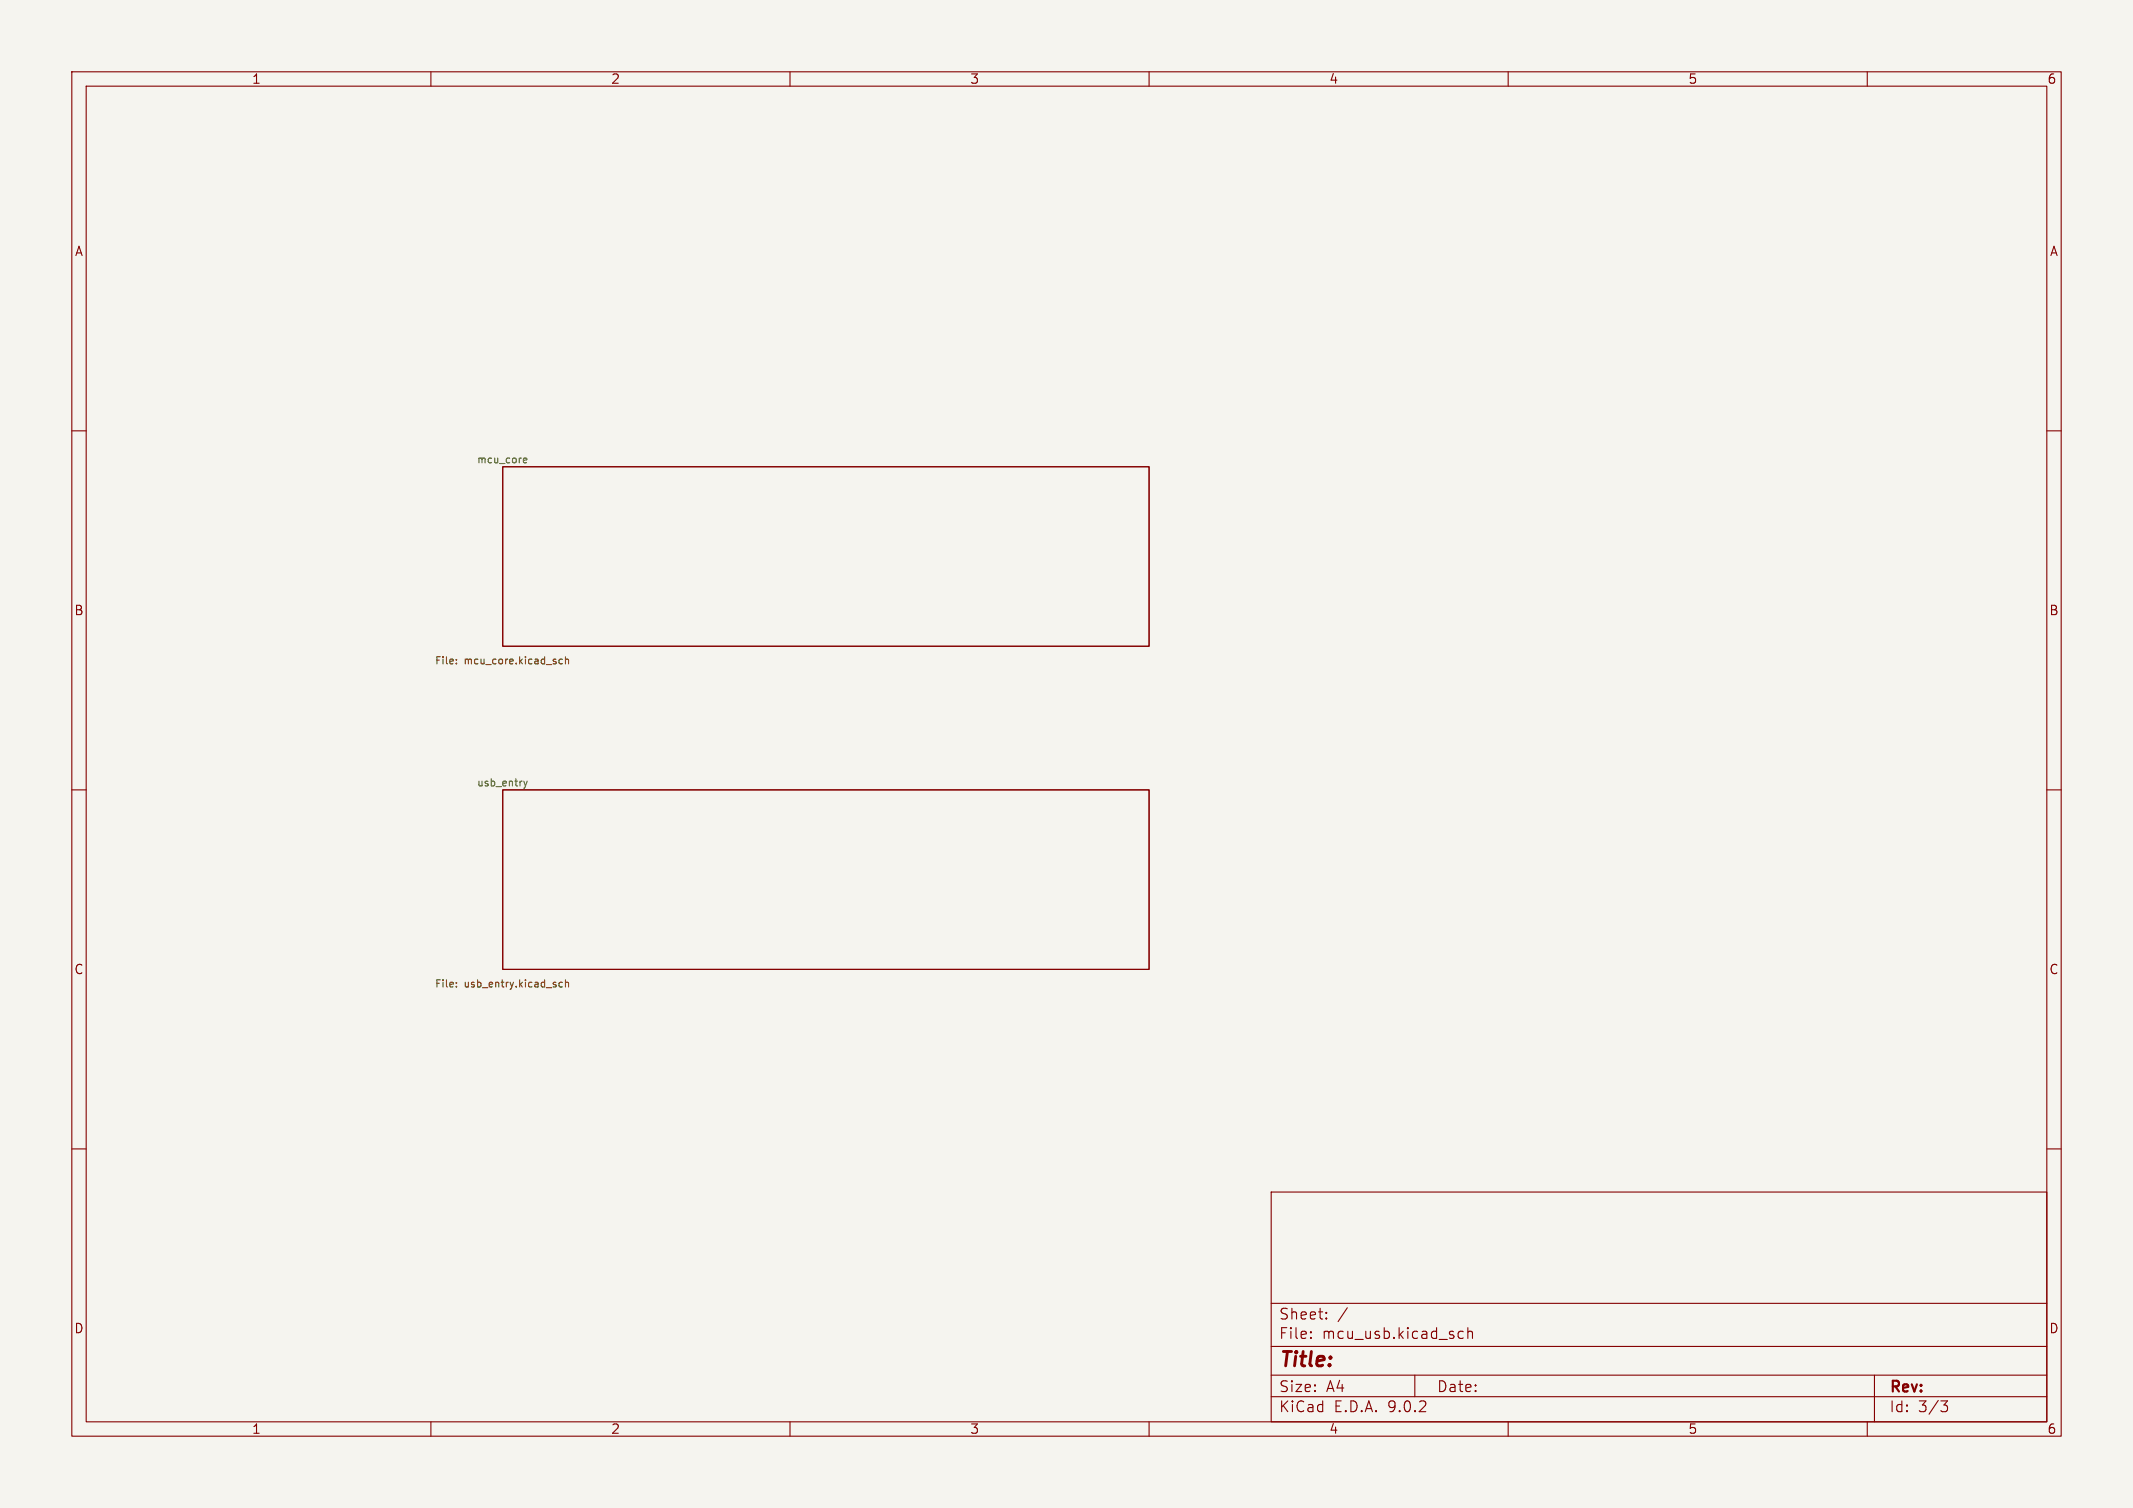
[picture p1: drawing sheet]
<svg xmlns="http://www.w3.org/2000/svg" width="297mm" height="210mm" viewBox="0 0 297 210" stroke-linecap="round" stroke-linejoin="round" font-family="sans-serif">
<path d="M0 0h297v210h-297z" fill="#f5f4ef" stroke="#f5f4ef" stroke-width=".14"/>
<g fill="none" stroke="#840000" stroke-width=".15">
<path d="M10 10h277v190h-277zM12 12h273v186h-273zM60 10v2M110 10v2M160 10v2M210 10v2M260 10v2M10 60h2M70 65h90v25h-90zM285 60h2M10 110h2M70 110h90v25h-90z"/>
<path d="M285 110h2M10 160h2M177 166h108v32h-108zM285 160h2M60 198v2M110 198v2M160 198v2M177 194.5h108M177 191.5h108M177 187.5h108M177 181.5h108M182.5 186.3h.1l-.1 .1"/>
<path d="M182.5 186.3v.1M182.5 185.5v.1M182.5 185.5h.1l-.1 .1M184.7 183.6v.1M184.7 183.6h-.1l.1 .1M184.7 182.8v.1M184.7 182.8h-.1l.1 .1M187.6 182.1l-1.3 2M197 191.5v3M203.7 185.5l-.4-.1-.3 .3v.4l.2 .2 .1 .1 .4-.1M204.4 185.5a.37 .37 0 0 1 .6 .1v.8M204.4 184.9v1.5"/>
<path d="M210 198v2M260 198v2M261 191.5v6.5M270.2 195.1h1l-.5 .6a.41 .41 0 0 1 .5 .3v.3l-.2 .2-.5 .1"/>
</g>
<path d="M72.9 64.1l.5-.1-.1-.2h-.3l-.1 .1v.5h.4M72.9 108.8l.3 .7M73.2 109.5l-.3 .3M73.4 108.8l-.2 .7" fill="none" stroke="#006464" stroke-width=".15"/>
<path d="M63.5 92.4v.1M63.5 91.8v.1M78.3 91.8h-.3l-.2 .2 .1 .4h.4M78.7 91.9l.2-.1h.2l.1 .7M78.7 91.5v1M63.5 136.8v.1M63.5 137.4v.1M78.3 136.8h-.3l-.2 .2 .1 .4h.4M78.7 136.5v1M78.7 136.9l.2-.1h.2l.1 .7" fill="none" stroke="#725600" stroke-width=".15"/>
<text font-size="2.8" fill="#840000" x="178" y="190.9">Title:</text>
<g font-size="2.1" fill="#840000">
<text x="178" y="184">Sheet:</text>
<text x="178" y="186.7">File:</text>
<text x="184.1" y="186.7">mcu_usb.kicad_sch</text>
<text x="178" y="196.9">KiCad</text>
<text x="178" y="194.1">Size:</text>
<text x="184.7" y="194.1">A4</text>
<text x="185.7" y="196.9">E.D.A.</text>
<text x="193.3" y="196.9">9.0.2</text>
<text x="200" y="194.1">Date:</text>
<text x="263" y="194.3">Rev:</text>
<text x="263" y="196.9">Id:</text>
<text x="267.1" y="196.9">3/3</text>
</g>
<g font-size="1.8" fill="#840000">
<text x="35" y="11.9">1</text>
<text x="85" y="11.9">2</text>
<text x="135" y="11.9">3</text>
<text x="185" y="11.9">4</text>
<text x="235" y="11.9">5</text>
<text x="285" y="11.9">6</text>
<text x="10.3" y="35.9">A</text>
<text x="285.3" y="35.9">A</text>
<text x="10.3" y="85.9">B</text>
<text x="285.3" y="85.9">B</text>
<text x="10.3" y="135.9">C</text>
<text x="285.3" y="135.9">C</text>
<text x="10.3" y="185.9">D</text>
<text x="285.3" y="185.9">D</text>
<text x="35" y="199.9">1</text>
<text x="85" y="199.9">2</text>
<text x="135" y="199.9">3</text>
<text x="185" y="199.9">4</text>
<text x="235" y="199.9">5</text>
<text x="285" y="199.9">6</text>
</g>
<g font-size="1.4" fill="#006464">
<text x="66.3" y="64.7">mcu_core</text>
<text x="66.3" y="109.7">usb_entry</text>
</g>
<g font-size="1.4" fill="#725600">
<text x="60.5" y="92.7">File:</text>
<text x="64.7" y="92.7">mcu_core.kicad_sch</text>
<text x="60.5" y="137.7">File:</text>
<text x="64.7" y="137.7">usb_entry.kicad_sch</text>
</g>
</svg>
